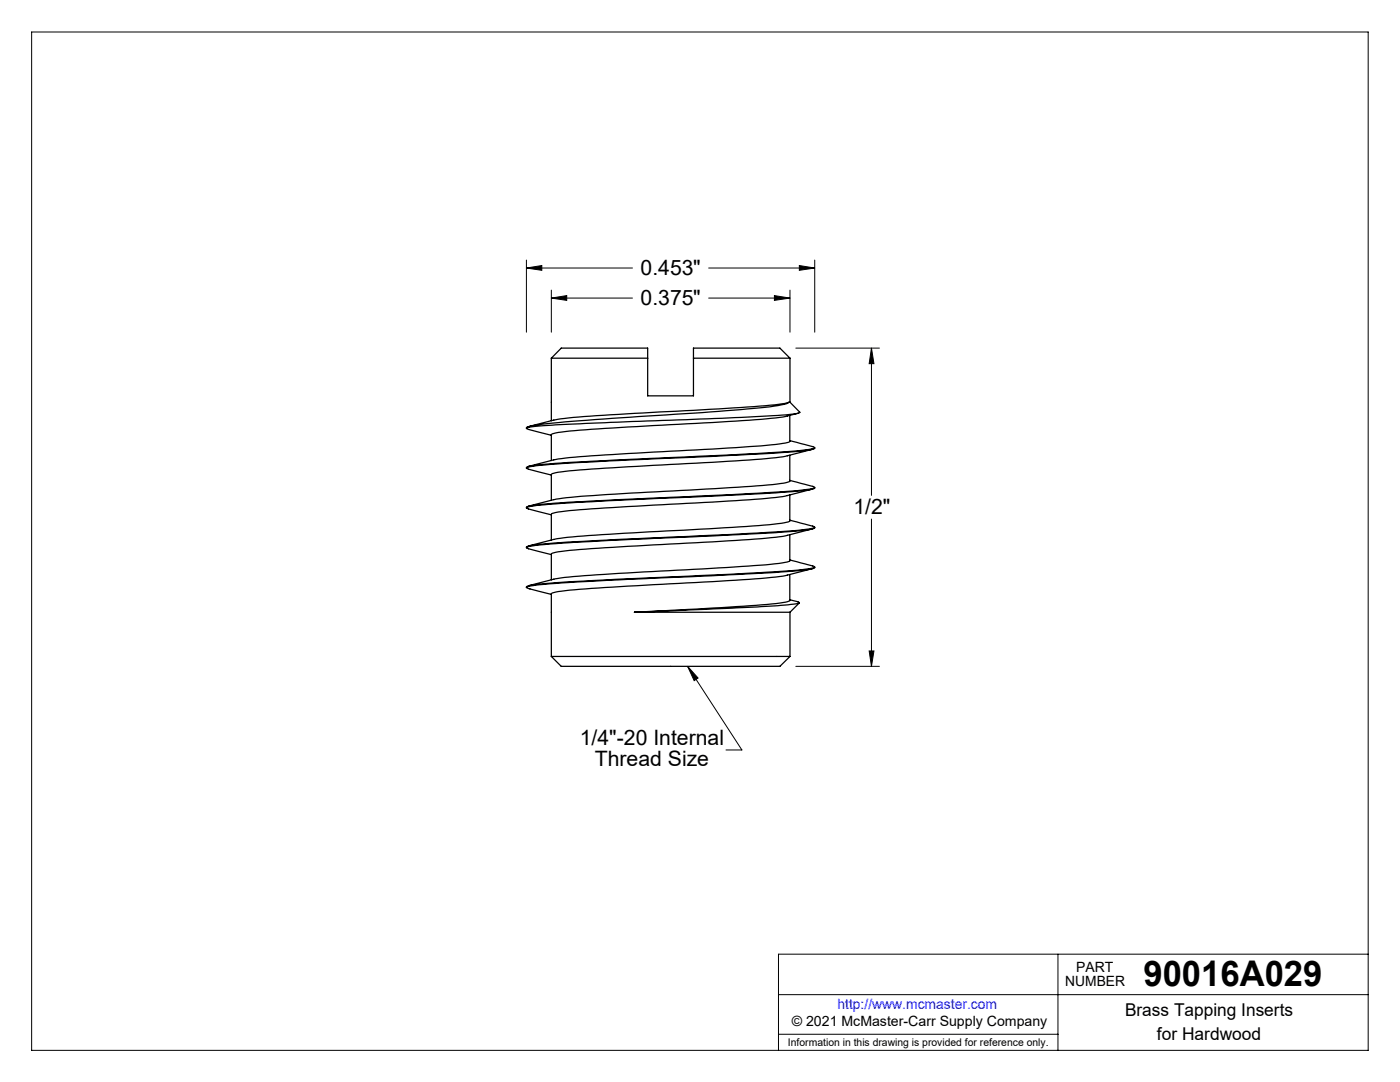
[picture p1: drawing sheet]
<svg xmlns="http://www.w3.org/2000/svg" width="279mm" height="216mm" viewBox="0 0 279 216" stroke-linecap="round" stroke-linejoin="round" font-family="sans-serif">
<g fill="none" stroke="#000" stroke-width=".2">
<path d="M6.3 6.4h266.7v203.2h-266.7zM105.1 53.5l3-.5v.9zM105.1 51.9v14.4M105.1 53.5h21.1M110 59.5l3.1-.5v.9zM110 57.9v8.4M110 59.5h16.2M141.4 53.5h21.2M141.4 59.5h16.3M154.6 59l3.1 .5-3.1 .4zM157.7 57.9v8.4M159.5 53l3.1 .5-3.1 .4z"/>
<path d="M162.6 51.9v14.4M158.8 69.5h16.7M173.9 69.5l.5 3.1h-.9zM173.9 69.5v29.3M173.9 103.6v29.4M137.2 133l2.1 2.3-.8 .5zM137.2 133l10.9 16.6h-3.2M158.8 133h16.7M173.5 129.9h.9l-.5 3.1zM155.4 198.5h117.6M211.1 190.4v19.2M273 190.4h-117.6v19.2"/>
<path d="M155.4 206.4h55.7"/>
</g>
<g fill="#000">
<path d="M137.2 133l2.1 2.3-.8 .5z"/>
<path d="M105.1 53.5l3-.5v.9zM159.5 53l3.1 .5-3.1 .4zM110 59.5l3.1-.5v.9zM154.6 59l3.1 .5-3.1 .4zM173.9 69.5l.5 3.1h-.9zM173.5 129.9h.9l-.5 3.1z"/>
</g>
<g fill="none" stroke="#000" stroke-width=".25">
<path d="M110 71.5v12.5M110 71.5l2-2h17.3v9.5h9.1v-9.5h17.2l2.1 2M110 71.5h19.3M138.4 71.5h19.3M157.7 71.5v8.8M105.2 85.2h.5M105.2 85.2l-.1 .3M105.7 85.2l-.6 .3 4.9 1.4M157.5 80.3h-.2a145.5 145.5 0 0 1-17.2 1.5l-8.4 .4a229.7 229.7 0 0 0-21.2 1.6l-4.9 1.3M157.5 80.3a15.8 15.8 0 0 1-5.9 1.1l-20.5 1.5a327.6 327.6 0 0 0-25 2.1l-.9 .2M157.5 80.3h.2M157.6 82.9v5.2a30.7 30.7 0 0 1-8.1 1l-17.3 1a222.1 222.1 0 0 0-21.7 1.7l-5 1.3"/>
<path d="M157.6 90.8v5.2a23.2 23.2 0 0 1-6.5 .9l-16.8 1.1a318.7 318.7 0 0 0-23.3 1.6l-5.5 1.4M157.6 98.8v5.2a38.6 38.6 0 0 1-8.7 1.1l-15.8 .8a336.5 336.5 0 0 0-21.9 1.6l-5.7 1.4M157.6 95.8l4.6 1.2 .4 .3a36.3 36.3 0 0 1-8.6 .9l-26.3 1.3a291.1 291.1 0 0 0-21.8 1.4l-.8 .3v.2M157.6 87.9l4.6 1.2 .4 .3a36.3 36.3 0 0 1-8.6 .9l-26.3 1.3a291.1 291.1 0 0 0-21.8 1.4l-.8 .2v.2M157.7 80.3l1.9 2a22.4 22.4 0 0 1-6.5 .7l-36.3 1.5-5.9 .3-5.2 .4M159.3 82.4a44.6 44.6 0 0 1-11.1 1.5l-14.4 .8a315.5 315.5 0 0 0-22.9 1.7l-.9 .3v5.2M162.2 89.6l-5.1 1.3a179.3 179.3 0 0 1-20 1.6l-3.3 .2a315.5 315.5 0 0 0-22.9 1.6l-.9 .4v5.1M162.2 97.6l-5.1 1.3a179.3 179.3 0 0 1-20 1.5l-3.3 .2a315.5 315.5 0 0 0-22.9 1.7l-.9 .3v5.2M162.6 89.3l-.2 .3a133.2 133.2 0 0 1-16.7 1.3l-16.8 .8a270.7 270.7 0 0 0-23.3 1.5l-.5 .2 4.9 1.4M162.6 97.3l-.2 .2a133.2 133.2 0 0 1-16.7 1.3l-16.8 .8a270.7 270.7 0 0 0-23.3 1.5l-.5 .3 4.9 1.3M105.1 117.2l4.9 1.4M157.6 111.9a20.5 20.5 0 0 1-5.9 .9l-19.9 1.1a275.2 275.2 0 0 0-21 1.6l-5.3 1.4"/>
<path d="M157.6 103.8l4.6 1.2 .4 .2a36.3 36.3 0 0 1-8.6 1l-26.3 1.3a291.1 291.1 0 0 0-21.8 1.4l-.8 .2v.2M157.6 111.7l4.6 1.2 .4 .3a36.3 36.3 0 0 1-8.6 .9l-26.3 1.3a291.1 291.1 0 0 0-21.8 1.4l-.8 .3v.1M157.6 119.7l1.6 .4 .3 .2a102.1 102.1 0 0 1-14.3 1.1l-18.6 .8M157.6 106.7v5.2M157.6 114.7v5.1a8 8 0 0 1-3.6 .7l-10.1 .7-17.3 1M162.2 105.5l-5.1 1.3a179.3 179.3 0 0 1-20 1.6l-3.3 .1a315.5 315.5 0 0 0-22.9 1.7l-.9 .4v5.1M162.2 113.5l-5.1 1.3a179.3 179.3 0 0 1-20 1.5l-3.3 .2a315.5 315.5 0 0 0-22.9 1.6l-.9 .4v12.5M162.6 105.2l-.2 .3a133.2 133.2 0 0 1-16.7 1.3l-16.8 .7a270.7 270.7 0 0 0-23.3 1.5l-.5 .3 4.9 1.4M162.6 113.1l-.2 .3a133.2 133.2 0 0 1-16.7 1.3l-16.8 .8a270.7 270.7 0 0 0-23.3 1.5l-.5 .2M110 131h47.7M110 131l2 2h43.6l2.1-2M126.6 122.2h31.1"/>
<path d="M157.7 122.2v8.8M159.5 120.3l-1.8 1.9"/>
</g>
<text font-size="7.1" x="228.2" y="196.8">90016A029</text>
<g font-size="4.2">
<text x="127.8" y="54.9">0.453&quot;</text>
<text x="127.8" y="60.9">0.375&quot;</text>
<text x="170.3" y="102.6">1/2&quot;</text>
<text x="115.7" y="148.6">1/4&quot;-20 Internal</text>
<text x="118.7" y="152.8">Thread Size</text>
</g>
<g font-size="3.5">
<text x="224.5" y="202.8">Brass Tapping Inserts</text>
<text x="230.9" y="207.5">for Hardwood</text>
</g>
<g font-size="2.8">
<text x="212.6" y="196.8">NUMBER</text>
<text x="214.8" y="194">PART</text>
<text x="158" y="204.8">© 2021 McMaster-Carr Supply Company</text>
</g>
<text font-size="2.8" fill="#00f" x="167.1" y="201.4">http://www.mcmaster.com</text>
<text font-size="2.1" x="157.3" y="208.6">Information in this drawing is provided for reference only.</text>
</svg>
